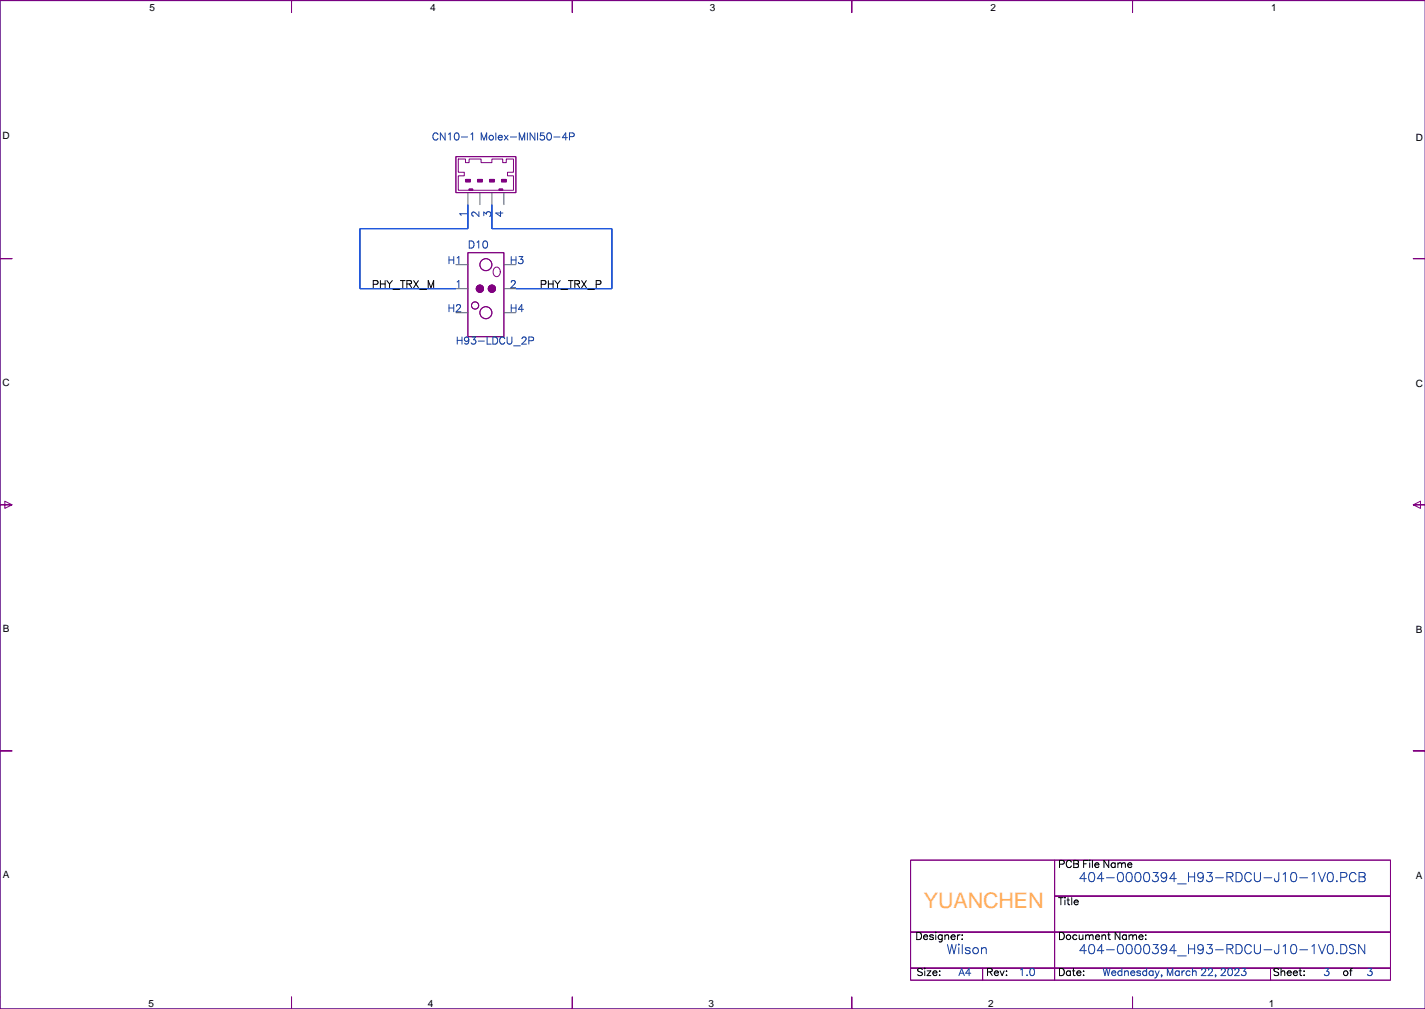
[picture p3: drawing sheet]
<svg xmlns="http://www.w3.org/2000/svg" width="302mm" height="213mm" viewBox="0 0 302 213" stroke-linecap="round" stroke-linejoin="round" font-family="sans-serif">
<path d="M301.7 .1h-301.7v213.3h301.7" fill="none" stroke="#000080" stroke-width=".21"/>
<g fill="none" stroke="#800080" stroke-width=".21">
<path d="M301.7 .1h-62v2.6v-2.6h-59.4v2.6v-2.6h-59.2v2.6v-2.6h-59.4v2.6v-2.6h-61.7v54.6h2.5h-2.5v52.1h2.5l-1.5 .7v-1.5l1.5 .8h-2.5v52h2.5h-2.5v54.6h61.7v-2.5v2.5h59.4v-2.5v2.5h59.2v-2.5v2.5h59.4v-2.5v2.5h62M96.5 33.1h12.7v7.7h-12.7zM97 33.6h1.5v.8h.8v-.8h2.5v.8h2.3v-.8h2.3v.8h.8v-.8h1.5v2.8h-1.3v.8h1.3v3h-11.7v-3h1.3v-.8h-1.3zM98.5 38h1v.5h-1zM99.3 40h.8v.2h-.8zM101.1 38h1v.5h-1zM103.6 38h1v.5h-1zM105.6 40h.8v.2h-.8zM106.1 38h1.1v.5h-1.1zM99 53.4h7.7v17.8h-7.7zM104.6 56.7a.8 .8 0 0 1 1 0 .8 .8 0 0 1 .3 1 .78 .78 0 0 1-.9 .8 .78 .78 0 0 1-.6-1zM301.7 54.7h-2.6h2.6"/>
<path d="M299.1 106.8l1.6-.8v1.5l-1.6-.7h2.6zM301.7 158.8h-2.6h2.6M192.7 181.9h30.5v15.3h-30.5zM192.7 197.2h30.5v7.6h-30.5zM223.2 189.6h71.1v7.6h-71.1zM223.2 197.2h71.1v7.6h-71.1zM223.2 181.9h71.1v7.7h-71.1zM192.7 204.8h15.3v2.5h-15.3zM208 204.8h15.2v2.5h-15.2zM223.2 204.8h45.7v2.5h-45.7zM268.9 204.8h25.4v2.5h-25.4z"/>
<circle cx="102.8" cy="56" r="1.27"/>
<circle cx="100.6" cy="64.6" r=".76"/>
<circle cx="101.6" cy="61.1" r=".76"/>
<circle cx="102.8" cy="66.1" r="1.27"/>
<circle cx="104.1" cy="61.1" r=".76"/>
</g>
<g fill="#800080" stroke="#800080" stroke-width=".21">
<path d="M106.1 38h1.1v.5h-1.1z" fill-rule="evenodd"/>
<path d="M103.6 38h1v.5h-1z" fill-rule="evenodd"/>
<path d="M101.1 38h1v.5h-1z" fill-rule="evenodd"/>
<path d="M98.5 38h1v.5h-1z" fill-rule="evenodd"/>
<circle cx="104.1" cy="61.1" r=".76"/>
<circle cx="101.6" cy="61.1" r=".76"/>
</g>
<path d="M96.5 56h2.5M99 40.8v2.5M101.6 40.8v2.5M104.1 40.8v2.5M106.7 40.8v2.5M106.7 56h2.5M96.5 66.1h2.5M96.5 61.1h2.5M106.7 66.1h2.5M106.7 61.1h2.5" fill="none" stroke="#606060" stroke-width=".21"/>
<g fill="#2058dd" stroke="#2058dd" stroke-width=".21">
<path d="M104.1 43.3v5.1z" fill-rule="evenodd"/>
<path d="M104.1 48.4h25.4z" fill-rule="evenodd"/>
<path d="M129.5 48.4v12.7z" fill-rule="evenodd"/>
<path d="M109.2 61.1h20.3z" fill-rule="evenodd"/>
<path d="M99 43.3v5.1z" fill-rule="evenodd"/>
<path d="M76.2 48.4h22.8z" fill-rule="evenodd"/>
<path d="M76.2 48.4v12.7z" fill-rule="evenodd"/>
<path d="M76.2 61.1h20.3z" fill-rule="evenodd"/>
</g>
<path d="M99 43.3v5.1h-22.8v12.7h20.3M104.1 43.3v5.1h25.4v12.7h-20.3" fill="none" stroke="#2058dd" stroke-width=".21"/>
<text font-size="4.5" fill="#ffad5b" x="195.5" y="192.1">YUANCHEN</text>
<g font-size="2.8" fill="#1741a1">
<text x="228.3" y="185.9">404-0000394_H93-RDCU-J10-1V0.PCB</text>
<text x="200.4" y="201.2">Wilson</text>
<text x="228.3" y="201.2">404-0000394_H93-RDCU-J10-1V0.DSN</text>
</g>
<g font-size="2.1">
<text x="31.7" y="2.3">5</text>
<text x="91.1" y="2.3">4</text>
<text x="150.3" y="2.3">3</text>
<text x="209.7" y="2.3">2</text>
<text x="269.1" y="2.3">1</text>
<text x=".5" y="29.5">D</text>
<text x="299.7" y="29.7">D</text>
<text x="78.7" y="60.4">PHY_TRX_M</text>
<text x="114.3" y="60.4">PHY_TRX_P</text>
<text x=".5" y="81.5">C</text>
<text x="299.7" y="81.8">C</text>
<text x=".6" y="133.6">B</text>
<text x="299.7" y="133.9">B</text>
<text x=".6" y="185.7">A</text>
<text x="224" y="183.1">PCB File Name</text>
<text x="299.7" y="185.9">A</text>
<text x="224" y="190.9">Title</text>
<text x="193.8" y="198.3">Designer:</text>
<text x="224" y="198.3">Document Name:</text>
<text x="194" y="205.9">Size:</text>
<text x="208.7" y="205.9">Rev:</text>
<text x="224" y="205.9">Date:</text>
<text x="269.4" y="205.9">Sheet:</text>
<text x="284.2" y="205.9">of</text>
<text x="31.4" y="213.1">5</text>
<text x="90.6" y="213.1">4</text>
<text x="150" y="213.1">3</text>
<text x="209.2" y="213.1">2</text>
<text x="268.6" y="213.1">1</text>
</g>
<g font-size="2.1" fill="#1741a1">
<text x="91.4" y="29.2">CN10-1 Molex-MINI50-4P</text>
<text x="98.6" y="46" transform="rotate(-90 98.6 46)">1</text>
<text x="101.1" y="46" transform="rotate(-90 101.1 46)">2</text>
<text x="103.6" y="46" transform="rotate(-90 103.6 46)">3</text>
<text x="106.2" y="46" transform="rotate(-90 106.2 46)">4</text>
<text x="99" y="52">D10</text>
<text x="94.8" y="55.3">H1</text>
<text x="107.9" y="55.3">H3</text>
<text x="94.8" y="65.5">H2</text>
<text x="96.3" y="60.4">1</text>
<text x="107.9" y="65.5">H4</text>
<text x="107.9" y="60.4">2</text>
<text x="96.5" y="72.3">H93-LDCU_2P</text>
<text x="202.9" y="205.9">A4</text>
<text x="215.6" y="205.9">1.0</text>
<text x="233.4" y="205.9">Wednesday, March 22, 2023</text>
<text x="280.1" y="205.9">3</text>
<text x="289.2" y="205.9">3</text>
</g>
</svg>
